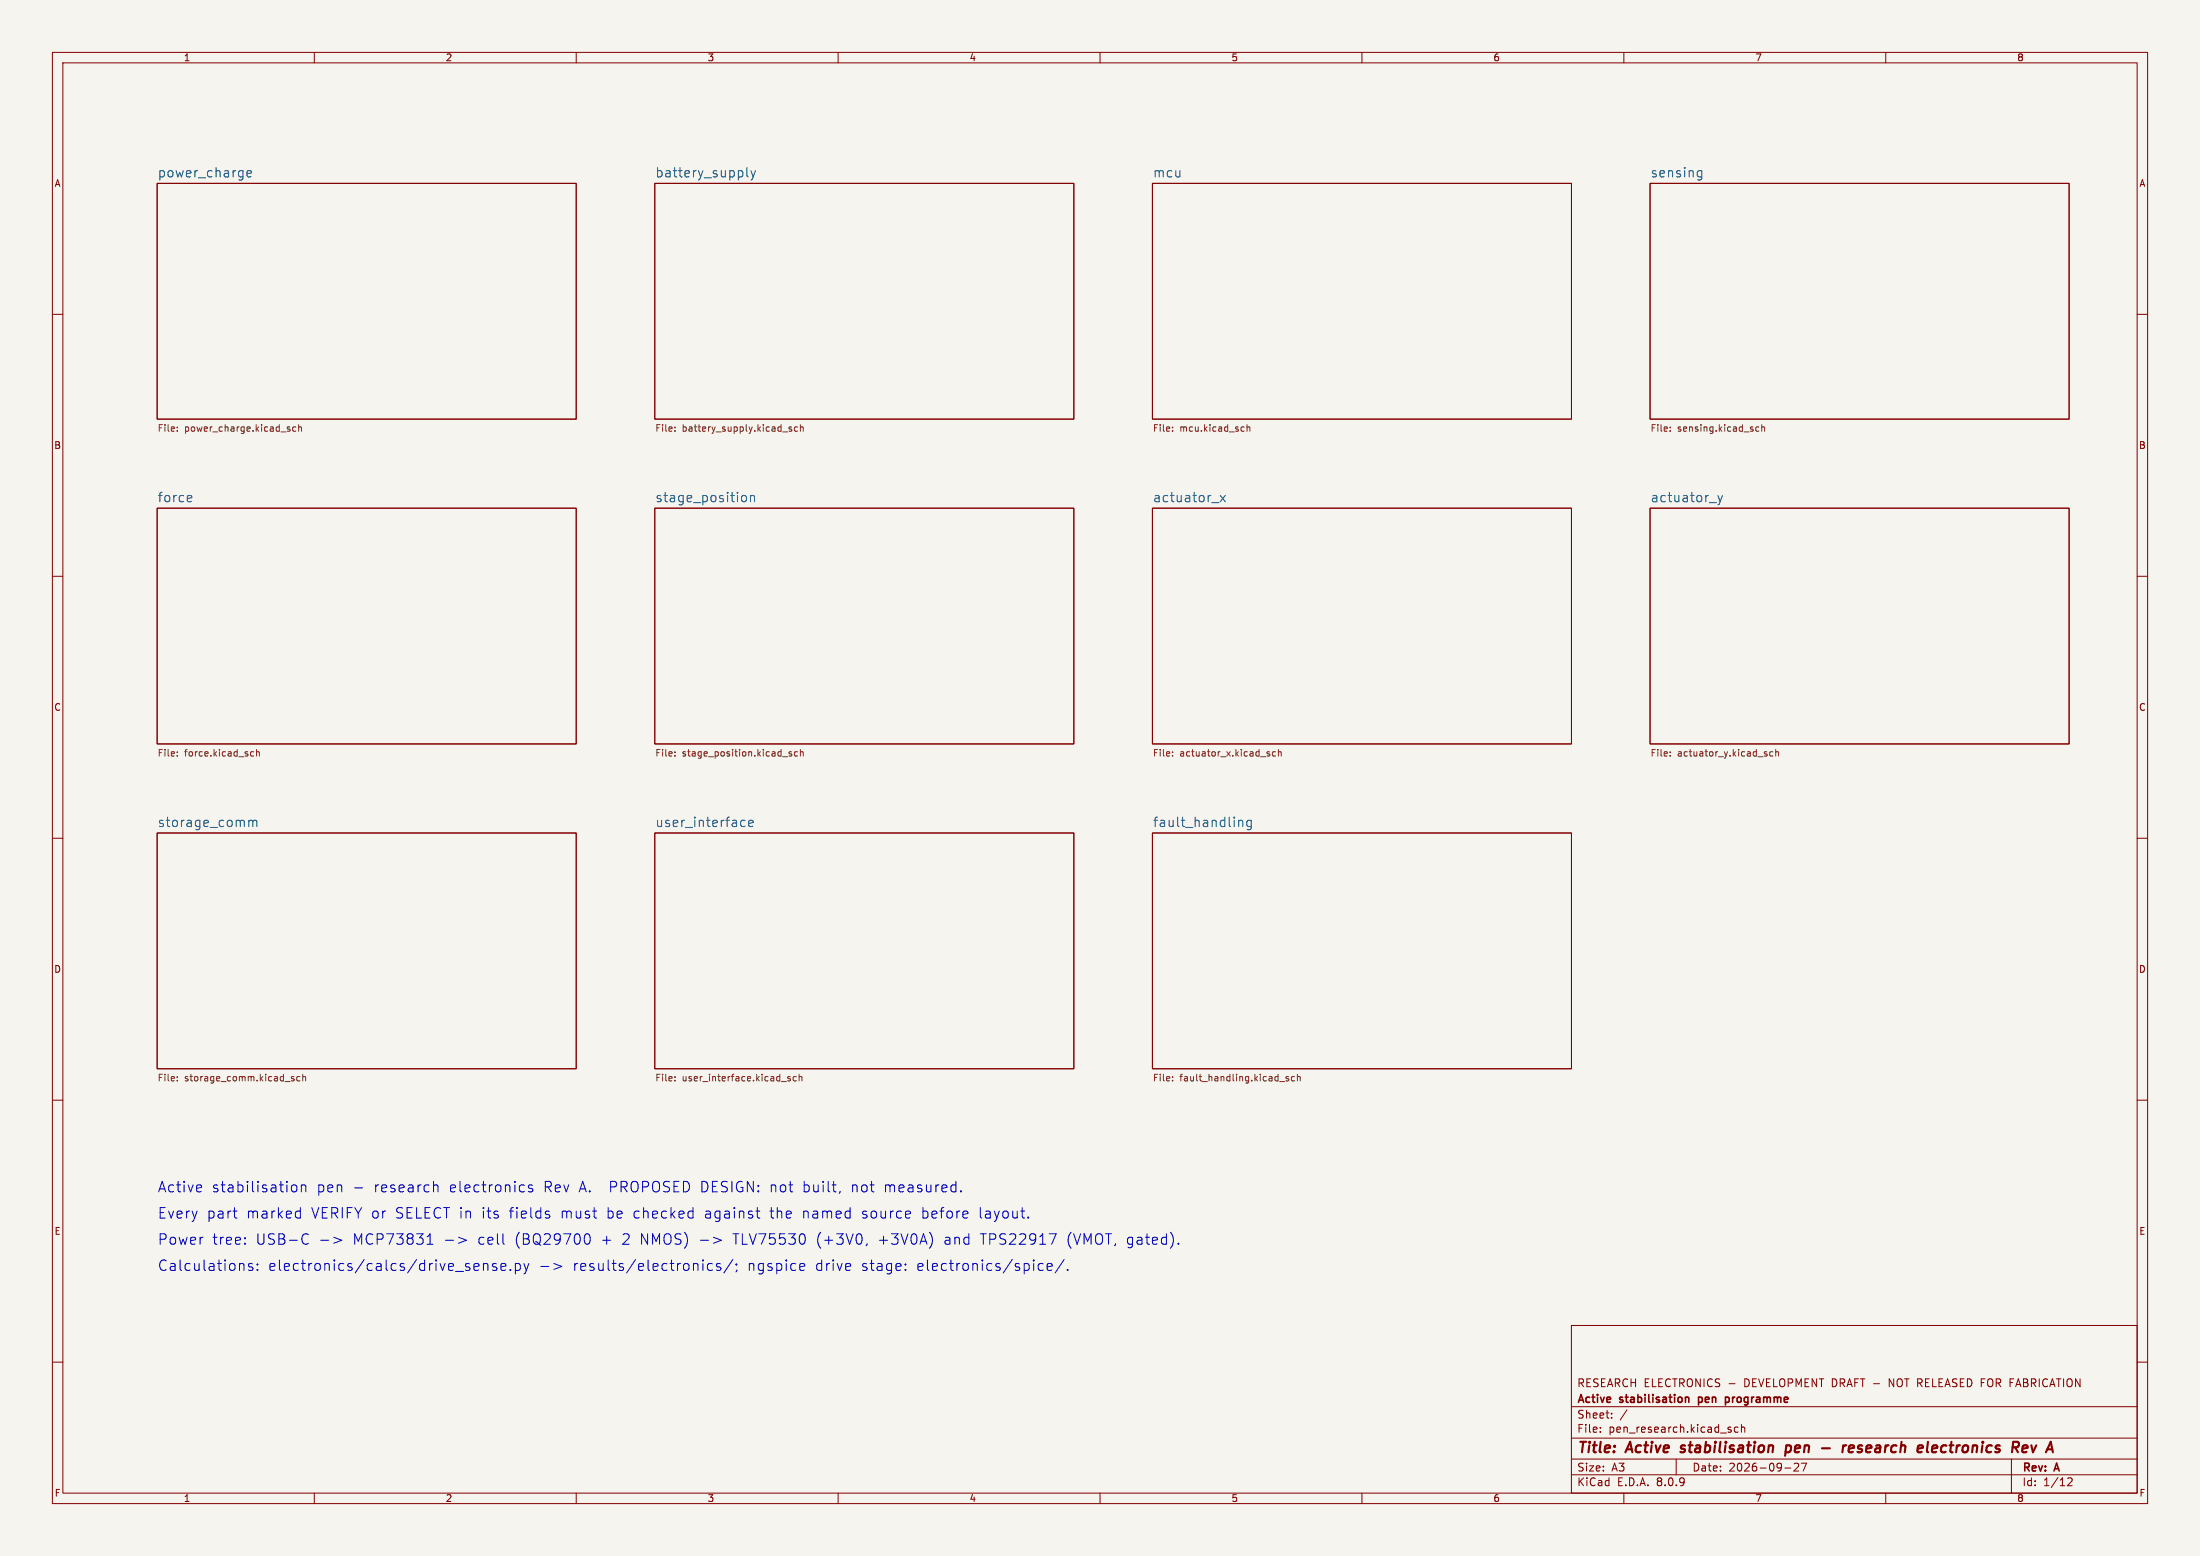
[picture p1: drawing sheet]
<svg xmlns="http://www.w3.org/2000/svg" width="420mm" height="297mm" viewBox="0 0 420 297" stroke-linecap="round" stroke-linejoin="round" font-family="sans-serif">
<path d="M0 0h420v297h-420z" fill="#f5f4ef" stroke="#f5f4ef" stroke-width=".19"/>
<g fill="none" stroke="#840000" stroke-width=".19">
<path d="M10 10h400v277h-400zM12 12h396v273h-396zM60 10v2M110 10v2M160 10v2M210 10v2M260 10v2M310 10v2M360 10v2M30 35h80v45h-80zM125 35h80v45h-80zM220 35h80v45h-80z"/>
<path d="M315 35h80v45h-80zM10 60h2M408 60h2M30 97h80v45h-80zM125 97h80v45h-80zM220 97h80v45h-80zM315 97h80v45h-80zM10 110h2M408 110h2M10 160h2M30 159h80v45h-80zM125 159h80v45h-80z"/>
<path d="M220 159h80v45h-80zM408 160h2M10 210h2M408 210h2M300 253h108v32h-108zM10 260h2M300 278.5h108M300 274.5h108M300 268.5h108M305.5 273.2v.2M305.5 272.5v.1M307.7 270.5v.2"/>
<path d="M307.7 269.8v.1M310.6 269.1l-1.3 1.9M320 278.5v3M330.3 272.9l.2 .2-.2 .3M330.3 272.4l.1 .1M331.8 272.5l-.4-.1-.3 .3 .1 .6h.6M332.4 272.5l.3-.1 .3 .1 .1 .9M332.4 271.9v1.5M343.3 279.4v.5l-.9 .9h1M344.9 279.3l-.7 1.5M384 278.5v6.5M408 260h2"/>
<path d="M60 285v2M110 285v2M160 285v2M210 285v2M260 285v2M300 281.5h108M310 285v2M340.7 280.2h1.2M360 285v2M394.7 282.2l.6-.1 .2 .1 .1 .3-.9 1.1h.9"/>
</g>
<g fill="none" stroke="#840000" stroke-width=".4">
<path d="M320.8 277.1l.2 .1M321 276v.4M340.9 277.1h.7M341 276h.8M341 275.9l-.2 2M347.8 276.4h1.5M351.9 275.9l-.2 1.3M352.5 275.9l-.4 .1-.3 .3M352.9 276.5l1-.2v-.3h-.8l-.2 .9 .2 .3 .6-.1M368.1 275.2l-.3 1.7 .3 .3M369.6 275.9l-.6 .1-.2 .9 .2 .3h.4M369.8 276.3l-1 .2"/>
<path d="M386.1 276.5l1-.2-.1-.3h-.7l-.3 .9 .3 .3 .6-.1M387.8 275.9l.3 1.3 .6-1.3"/>
</g>
<path d="M322 266.7l.3 .1 .1 .1v.8M324.3 266.7v1.5M324.3 267.6l.1 .1M324.4 266.7l-.1 .1M329.4 266.8l.4-.1 .3 .3M329.4 266.7v1.5M330.1 267.4l-.3 .3-.4-.1" fill="none" stroke="#840000" stroke-width=".3"/>
<g fill="none" stroke="#725600" stroke-width=".19">
<path d="M33.8 82.2v.1M33.8 81.5v.2M55.2 81.9l.2 .2-.2 .2M55.2 81.5h.1M56.5 81.5h-.4l-.2 .2 .1 .6h.5M57 81.6l.2-.1h.3l.1 .8M57 81.1v1.2M128.8 82.2v.1M128.8 81.5v.2M151.1 81.5h-.3l-.2 .2 .1 .1 .4 .2v.3h-.5M152.3 81.5h-.4l-.3 .2 .2 .6h.5M152.8 81.6l.2-.1h.3v.8"/>
<path d="M152.8 81.1v1.2M223.8 82.2v.1M223.8 81.5v.2M237.4 81.5h.1M237.5 82.3h-.1M238.1 81.1v1.2M238.1 81.6l.1-.1h.3l.1 .8M318.8 82.2v.1M318.8 81.5v.2M335.8 81.5h-.4l-.2 .2 .1 .6h.5M336.3 81.6l.2-.1h.3l.1 .8M336.3 81.1v1.2"/>
<path d="M33.8 143.5v.2M33.8 144.2v.1M47.9 144.3h.5M47.9 143.5h.5M49 143.6l.2-.1h.3v.8M49 143.1v1.2M128.8 143.5v.2M128.8 144.2v.1M151.1 143.5h-.3l-.2 .2 .1 .1 .4 .2v.3h-.5M152.3 143.5h-.4l-.3 .2 .2 .6h.5M152.8 143.6l.2-.1h.3v.8M152.8 143.1v1.2"/>
<path d="M223.8 143.5v.2M223.8 144.2v.1M242.2 143.9l.2 .2-.2 .2M242.2 143.5h.2M243.5 143.5h-.4l-.2 .2 .1 .6h.5M244 143.6l.2-.1h.3l.1 .8M244 143.1v1.2M318.8 143.5v.2M318.8 144.2v.1M337.3 144v.3M338.4 143.5h-.3l-.3 .2 .2 .6h.4M339 143.6l.2-.1h.3v.8"/>
<path d="M339 143.1v1.2M33.8 205.5v.2M33.8 206.2v.1M55.7 205.8l.5 .3-.1 .2h-.4M55.7 205.5h.4M57.3 205.5h-.4l-.3 .2 .2 .6h.5M57.8 205.6l.2-.1h.3v.8M57.8 205.1v1.2M128.8 205.5v.2M128.8 206.2v.1M150.9 205.5h-.3l-.2 .2v.1l.5 .2v.3h-.5M152 205.5h-.4l-.2 .2 .1 .6h.5"/>
<path d="M152.6 205.6l.1-.1h.3l.1 .8M152.6 205.1v1.2M223.8 205.5v.2M223.8 206.2v.1M244.3 206.4h1M246 205.5h-.3l-.2 .2 .1 .1 .4 .2v.3h-.5M247.1 205.5h-.3l-.3 .2 .1 .6h.5M247.7 205.6l.2-.1h.3v.8M247.7 205.1v1.2"/>
</g>
<g fill="none" stroke="#006464" stroke-width=".19">
<path d="M47.2 33.2l.8-.2-.1-.3-.5-.1-.2 .2v.9h.7M142.6 32v1.5l.2 .3M143.4 32.6l.4 1.2M143.8 33.8l-.2 .4-.2 .2M144.2 32.6l-.4 1.2M324.4 32.6l.5 .1M324.9 32.6v1.4l-.2 .3-.4 .1M324.9 33.7l-.5 .1M36 94.6l.5 .1 .1 .3-.8 .2M36.5 95.7l-.5 .1M141.7 94.7l.5-.1 .3 .3v.5l-.2 .3h-.6M143.3 94.7l.2-.1 .5 .1v1.1"/>
<path d="M143.3 94.6v1.2M231.3 95.9h1.4M233 94.6l.9 1.2M233.9 94.6l-.9 1.2M326.3 95.9h1.4M328 94.6l.4 1.2M328.4 95.8l-.2 .4-.2 .2M328.8 94.6l-.4 1.2M47.5 156.7l.5-.1 .3 .2M47.5 156.6v1.2M48.3 156.8l.2-.2 .5 .1v1.1M48.3 156.8v1"/>
<path d="M141.6 156.7h.6M141.6 157.7h.6M142.9 157.2l.9-.2-.1-.3-.5-.1-.3 .2 .1 .9h.7M236.5 156.6v1.2M236.5 156.7l.2-.1 .5 .1v1.1M238.9 156.7l-.5-.1-.4 .3v.5l.2 .3h.7M238.9 156.6v1.4l-.4 .4-.4-.1"/>
</g>
<g fill="none" stroke="#0000c2" stroke-width=".19">
<path d="M38.4 226.3l.1 .3-1 .2M44.5 231.2h.7M45.1 232.5h.1M46.8 237.3v.2M46.8 236.3v.1M55.6 226.5a.54 .54 0 0 1 .5-.4 .54 .54 0 0 1 .6 .4v.6a.54 .54 0 0 1-.6 .4 .54 .54 0 0 1-.5-.4M56.8 231.2l.5 .1M57.3 232.4l-.5 .1M57.3 230.5v2M57.5 226.4a.5 .5 0 0 1 .9 0v1.1M57.5 226.2v1.3M58.3 235.5l.6 .2"/>
<path d="M58.9 237.3l-.6 .2M61.2 236.7h1.6M63.7 236.2l1.5 .5-1.5 .6M67.7 226.7h1.5M81.5 237.5h1.2M81.7 236l.4-.5v2M82.9 226.3h.6l.1 1.2M85.1 236.7h1.5M87.5 236.2l1.6 .5-1.6 .6M96.1 237.4l.2 .1M99.9 226.2l.2 .1M100.1 227.4l-.2 .1"/>
<path d="M101.6 226.3l-.5-.1-.2 .2 .1 .3 .6 .2v.5h-.7M104.7 231.8l.3 .3-.3 .4M104.7 231.2l.2 .1M111.8 235.6a.47 .47 0 0 1 .8 .3 1.03 1.03 0 0 1-.6 1.6l-.2-.1M133.7 236.7h1.5M136.2 236.2l1.5 .5-1.5 .6M144.3 231.2h.8M144.7 232.4l.4 .1M160.4 227.4l-.2 .4M165.5 237.4l-.2 .4M183.4 227.3v.2M48.2 241.3l-.5-.1-.3 .2 .1 .3 .7 .2v.5h-.8"/>
<path d="M49.1 242.3v.2M49.1 241.3v.1M92.3 241.4a.5 .5 0 0 1 .8 0v1.1M92.3 241.2v1.3M94.8 241.3l-.5-.1-.3 .2 .1 .3 .7 .2v.5h-.8M95.6 241.8l1-.2-.1-.3-.6-.1-.3 .2 .1 1h.8M97.4 242.3v.2M98.4 241.3l.6-.1 .3 .3v.6l-.2 .3h-.7M98.4 241.2v2M100 241.2l.5 1.3M100.5 242.5l-.2 .5-.3 .2M101 241.2l-.5 1.3"/>
<path d="M103.2 241.7h1.6M105.7 241.2l1.5 .5-1.5 .6M134.2 240.5v.2M134.2 241.2v1.3M136 241.3l-.6-.1-.3 .3v.6l.1 .3h.8M137.5 241.3l-.4-.1-.3 .2 .1 .3 .6 .2v.5h-.7M139.9 240.4l-1.7 2.6M140.6 241.3v.1M140.7 242.4l-.2 .4M153 241.2l.5 .1 .1 .3-.9 .2M153.5 242.4l-.5 .1M172.9 242.3v.2"/>
<path d="M172.9 241.3v.1M199.1 241.3l-.5-.1-.4 .3v.6l.2 .3h.7M199.9 241.8l1-.2-.1-.3-.6-.1-.3 .2 .1 1h.8M203.1 240.4l-1.7 2.6M203.8 242.3v.2"/>
</g>
<g font-size="2.8" fill="#0000c2">
<text x="30" y="227.7">Active</text>
<text x="40.3" y="227.7">stabilisation</text>
<text x="60.4" y="227.7">pen</text>
<text x="71.4" y="227.7">research</text>
<text x="85.8" y="227.7">electronics</text>
<text x="103.9" y="227.7">Rev A.</text>
<text x="116.5" y="227.7">PROPOSED DESIGN: not</text>
<text x="153.6" y="227.7">built,</text>
<text x="162.9" y="227.7">not</text>
<text x="169.3" y="227.7">measured.</text>
<text x="30" y="232.7">Every</text>
<text x="39.4" y="232.7">part</text>
<text x="47" y="232.7">marked</text>
<text x="59.4" y="232.7">VERIFY or</text>
<text x="75.5" y="232.7">SELECT in</text>
<text x="92.1" y="232.7">its</text>
<text x="97.4" y="232.7">fields</text>
<text x="107.3" y="232.7">must</text>
<text x="116.1" y="232.7">be</text>
<text x="121.2" y="232.7">checked</text>
<text x="134.9" y="232.7">against</text>
<text x="147.4" y="232.7">the</text>
<text x="153.7" y="232.7">named</text>
<text x="165" y="232.7">source</text>
<text x="176.5" y="232.7">before</text>
<text x="187.5" y="232.7">layout.</text>
<text x="30" y="237.7">Power</text>
<text x="40.4" y="237.7">tree:</text>
<text x="48.8" y="237.7">USB-C</text>
<text x="67.4" y="237.7">MCP73831</text>
<text x="91.3" y="237.7">cell</text>
<text x="98.4" y="237.7">(BQ29700</text>
<text x="114.9" y="237.7">+</text>
<text x="119" y="237.7">2 NMOS)</text>
<text x="140.3" y="237.7">TLV75530</text>
<text x="156.3" y="237.7">(+3V0,</text>
<text x="168.1" y="237.7">+3V0A)</text>
<text x="180.8" y="237.7">and</text>
<text x="187.8" y="237.7">TPS22917</text>
<text x="204.3" y="237.7">(VMOT, gated).</text>
<text x="30" y="242.7">Calculations:</text>
<text x="51.1" y="242.7">electronics/calcs/drive_sense.py</text>
<text x="109.3" y="242.7">results/electronics/;</text>
<text x="142.7" y="242.7">ngspice</text>
<text x="155.7" y="242.7">drive</text>
<text x="164.5" y="242.7">stage:</text>
<text x="175.2" y="242.7">electronics/spice/.</text>
</g>
<g font-size="2.8" fill="#840000">
<text x="301" y="277.9">Title:</text>
<text x="310.6" y="277.9">Active</text>
<text x="321.7" y="277.9">stabilisation</text>
<text x="342.5" y="277.9">pen</text>
<text x="355" y="277.9">research</text>
<text x="370.2" y="277.9">electronics</text>
<text x="389" y="277.9">Rev</text>
</g>
<g font-size="2.5" fill="#006464">
<text x="30" y="34">power_charge</text>
<text x="125" y="34">battery_supply</text>
<text x="220" y="34">mcu</text>
<text x="315" y="34">sensing</text>
<text x="30" y="96">force</text>
<text x="125" y="96">stage_position</text>
<text x="220" y="96">actuator_x</text>
<text x="315" y="96">actuator_y</text>
<text x="30" y="158">storage_comm</text>
<text x="125" y="158">user_interface</text>
<text x="220" y="158">fault_handling</text>
</g>
<g font-size="2.1" fill="#840000">
<text x="301" y="268.2">Active</text>
<text x="301" y="265">RESEARCH ELECTRONICS -</text>
<text x="309.3" y="268.2">stabilisation</text>
<text x="324.9" y="268.2">pen</text>
<text x="330.6" y="268.2">programme</text>
<text x="333.1" y="265">DEVELOPMENT DRAFT -</text>
<text x="361.1" y="265">NOT RELEASED FOR FABRICATION</text>
<text x="301" y="273.7">File:</text>
<text x="301" y="271">Sheet:</text>
<text x="307.1" y="273.7">pen_research.kicad_sch</text>
<text x="301" y="281.1">Size:</text>
<text x="307.6" y="281.1">A3</text>
<text x="323" y="281.1">Date:</text>
<text x="330" y="281.1">2026-09-27</text>
<text x="386" y="281.3">Rev:</text>
<text x="392.4" y="281.3">A</text>
<text x="301" y="283.9">KiCad</text>
<text x="308.7" y="283.9">E.D.A.</text>
<text x="316.3" y="283.9">8.0.9</text>
<text x="386" y="283.9">Id:</text>
<text x="390.1" y="283.9">1/12</text>
</g>
<g font-size="1.8" fill="#840000">
<text x="35" y="11.9">1</text>
<text x="85" y="11.9">2</text>
<text x="135" y="11.9">3</text>
<text x="185" y="11.9">4</text>
<text x="235" y="11.9">5</text>
<text x="285" y="11.9">6</text>
<text x="335" y="11.9">7</text>
<text x="385" y="11.9">8</text>
<text x="10.3" y="35.9">A</text>
<text x="408.3" y="35.9">A</text>
<text x="10.3" y="85.9">B</text>
<text x="408.2" y="85.9">B</text>
<text x="10.3" y="135.9">C</text>
<text x="408.2" y="135.9">C</text>
<text x="10.3" y="185.9">D</text>
<text x="408.2" y="185.9">D</text>
<text x="10.3" y="235.9">E</text>
<text x="408.3" y="235.9">E</text>
<text x="10.3" y="285.9">F</text>
<text x="35" y="286.9">1</text>
<text x="85" y="286.9">2</text>
<text x="135" y="286.9">3</text>
<text x="185" y="286.9">4</text>
<text x="235" y="286.9">5</text>
<text x="285" y="286.9">6</text>
<text x="335" y="286.9">7</text>
<text x="385" y="286.9">8</text>
<text x="408.3" y="285.9">F</text>
</g>
<g font-size="1.8" fill="#725600">
<text x="30" y="82.7">File:</text>
<text x="35.2" y="82.7">power_charge.kicad_sch</text>
<text x="125" y="82.7">File:</text>
<text x="130.2" y="82.7">battery_supply.kicad_sch</text>
<text x="220" y="82.7">File:</text>
<text x="225.2" y="82.7">mcu.kicad_sch</text>
<text x="315" y="82.7">File:</text>
<text x="320.2" y="82.7">sensing.kicad_sch</text>
<text x="30" y="144.7">File:</text>
<text x="35.2" y="144.7">force.kicad_sch</text>
<text x="125" y="144.7">File:</text>
<text x="130.2" y="144.7">stage_position.kicad_sch</text>
<text x="220" y="144.7">File:</text>
<text x="225.2" y="144.7">actuator_x.kicad_sch</text>
<text x="315" y="144.7">File:</text>
<text x="320.2" y="144.7">actuator_y.kicad_sch</text>
<text x="30" y="206.7">File:</text>
<text x="35.2" y="206.7">storage_comm.kicad_sch</text>
<text x="125" y="206.7">File:</text>
<text x="130.2" y="206.7">user_interface.kicad_sch</text>
<text x="220" y="206.7">File:</text>
<text x="225.2" y="206.7">fault_handling.kicad_sch</text>
</g>
</svg>
